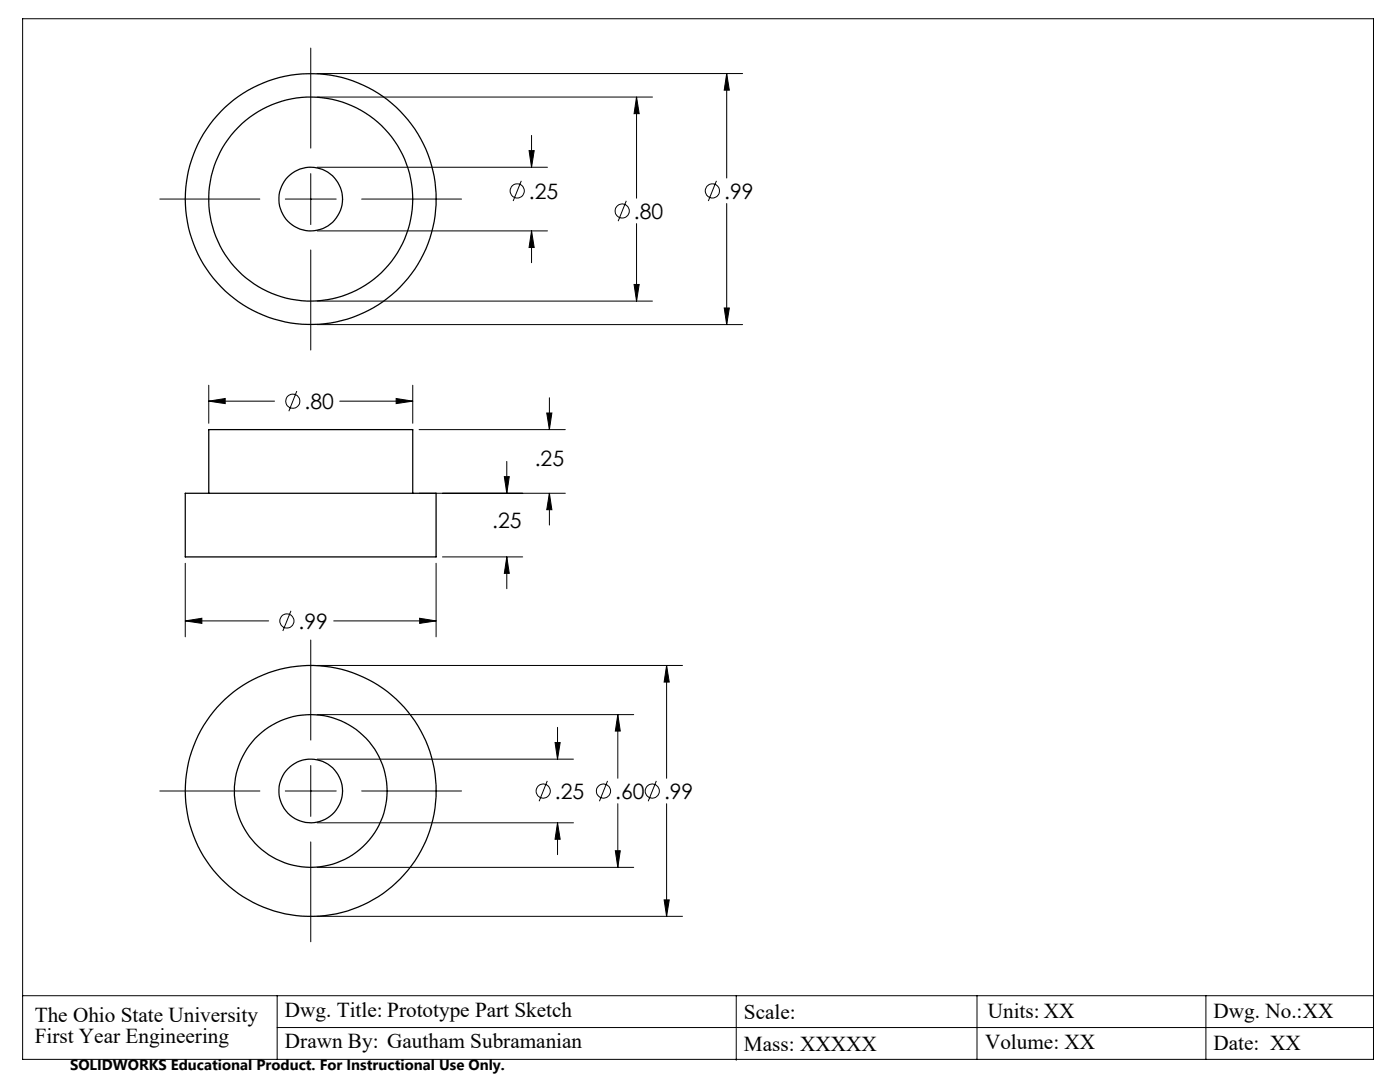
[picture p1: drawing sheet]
<svg xmlns="http://www.w3.org/2000/svg" width="279mm" height="216mm" viewBox="0 0 279 216" stroke-linecap="round" stroke-linejoin="round" font-family="sans-serif">
<g fill="none" stroke="#000" stroke-width=".25">
<path d="M37 98.4h50v12.7h-50zM41.7 98.4v-12.7h40.7v12.7"/>
<circle cx="62" cy="39.7" r="25"/>
<circle cx="62" cy="39.7" r="20.4"/>
<circle cx="62" cy="39.7" r="6.4"/>
<circle cx="62" cy="157.8" r="25"/>
<circle cx="62" cy="157.8" r="6.4"/>
<circle cx="62" cy="157.8" r="15.2"/>
</g>
<g fill="none" stroke="#000" stroke-width=".2">
<path d="M4.5 3.7h269.6v207.7h-269.6zM62 9.6v20M63.3 19.4h66.9M63.3 14.7h84.9M127 19.4l.6 3.3h-1.1zM127 19.4v20.1M145 14.7l.6 3.3h-1.1zM145 14.7v20.8M31.9 39.7h20M56.9 39.7h10.2M62 34.6v10.2M63.3 33.4h46"/>
<path d="M72.2 39.7h19.9M104 36.1l-1.6 4M105.6 30.1h1l-.5 3.3zM106.1 27v6.4M143 36.1l-1.6 4M62 49.9v19.9M63.3 46.1h46M106.1 46.1l.5 3.3h-1zM106.1 46.1v6.3M125 40.1l-1.6 4M126.5 56.8h1.1l-.6 3.3zM127 44.6v15.5"/>
<path d="M145 40.6v24.2M41.7 76.9v7.6M59.2 78l-1.6 4.1M63.3 60.1h66.9M63.3 64.8h84.9M79.1 79.5l3.3 .5-3.3 .5zM82.4 76.9v7.6M109.6 79.4v6.3M144.5 61.5h1.1l-.6 3.3zM41.7 80l3.2-.5v1zM41.7 80h13.1M67.8 80h14.6"/>
<path d="M83.6 98.4h29.2M83.6 85.7h29.2M100.6 95.1h1l-.5 3.3zM101.1 92.1v6.3M109.1 82.4h1l-.5 3.3zM109.6 98.4l.5 3.3h-1zM109.6 98.4v6.4M37 112.4v14.7M87 112.4v14.7M88.3 111.1h16M101.1 111.1l.5 3.3h-1zM101.1 111.1v6.4"/>
<path d="M37 123.9l3.3-.5v1zM37 123.9h16.6M58.1 121.9l-1.7 4M62 127.7v20M63.3 132.8h72.9M66.6 123.9h20.4M83.7 123.4l3.3 .5-3.3 .5zM133 132.8l.6 3.3h-1.1zM133 132.8v22.5M31.9 157.8h20M56.9 157.8h10.2M62 152.8v10.1"/>
<path d="M63.3 151.5h51.1M63.3 142.6h63.2M72.2 157.8h19.9M109.2 155.8l-1.6 4.1M110.8 148.2h1l-.5 3.3zM111.3 145.1v6.4M121.2 155.8l-1.6 4.1M123.3 142.6l.5 3.3h-1zM123.3 142.6v12.7M131 155.8l-1.6 4.1M62 168v19.9M63.3 164.2h51.1"/>
<path d="M63.3 173.1h63.2M111.3 164.2l.5 3.3h-1zM111.3 164.2v6.3M122.8 169.8h1l-.5 3.3zM123.3 160.4v12.7M132.5 179.6h1.1l-.6 3.2zM133 160.4v22.4M4.5 198.7h269.6M55.3 198.7v12.7M63.3 182.8h72.9M146.9 198.7v6.3M195 198.7v12.7"/>
<path d="M240.7 198.7v12.7M55.3 205h218.8M146.9 205.2v6.4"/>
<circle cx="103.2" cy="38.1" r="1.42"/>
<circle cx="142.2" cy="38.1" r="1.42"/>
<circle cx="124.2" cy="42.1" r="1.41"/>
<circle cx="58.4" cy="80.1" r="1.4"/>
<circle cx="57.3" cy="123.9" r="1.41"/>
<circle cx="108.4" cy="157.8" r="1.41"/>
<circle cx="120.4" cy="157.8" r="1.41"/>
<circle cx="130.2" cy="157.8" r="1.41"/>
</g>
<path d="M83.7 123.4l3.3 .5-3.3 .5zM37 123.9l3.3-.5v1zM101.1 111.1l.5 3.3h-1zM100.6 95.1h1l-.5 3.3zM109.6 98.4l.5 3.3h-1zM109.1 82.4h1l-.5 3.3zM79.1 79.5l3.3 .5-3.3 .5zM41.7 80l3.2-.5v1zM105.6 30.1h1l-.5 3.3zM106.1 46.1l.5 3.3h-1zM127 19.4l.6 3.3h-1.1zM126.5 56.8h1.1l-.6 3.3zM145 14.7l.6 3.3h-1.1zM144.5 61.5h1.1l-.6 3.3zM110.8 148.2h1l-.5 3.3zM111.3 164.2l.5 3.3h-1zM123.3 142.6l.5 3.3h-1zM122.8 169.8h1l-.5 3.3zM133 132.8l.6 3.3h-1.1zM132.5 179.6h1.1l-.6 3.2z" fill="#000"/>
<g font-size="4.2">
<text x="105.6" y="39.6">.25</text>
<text x="144.5" y="39.6">.99</text>
<text x="126.5" y="43.6">.80</text>
<text x="60.8" y="81.6">.80</text>
<text x="106.7" y="92.9">.25</text>
<text x="98.2" y="105.4">.25</text>
<text x="59.6" y="125.4">.99</text>
<text x="110.8" y="159.4">.25</text>
<text x="122.8" y="159.4">.60</text>
<text x="132.5" y="159.4">.99</text>
<text x="6.9" y="203.9">The Ohio State University</text>
<text x="56.9" y="202.9">Dwg. Title: Prototype Part Sketch</text>
<text x="148.5" y="203.4">Scale:</text>
<text x="197.1" y="203.1">Units: XX</text>
<text x="242.2" y="203.1">Dwg. No.:XX</text>
<text x="6.9" y="208.1">First Year Engineering</text>
<text x="56.9" y="209.2">Drawn By: Gautham Subramanian</text>
<text x="148.5" y="209.6">Mass: XXXXX</text>
<text x="196.6" y="209.3">Volume: XX</text>
<text x="242.2" y="209.5">Date: XX</text>
</g>
<text font-size="3" x="14" y="213.5">SOLIDWORKS Educational Product. For Instructional Use Only.</text>
</svg>
